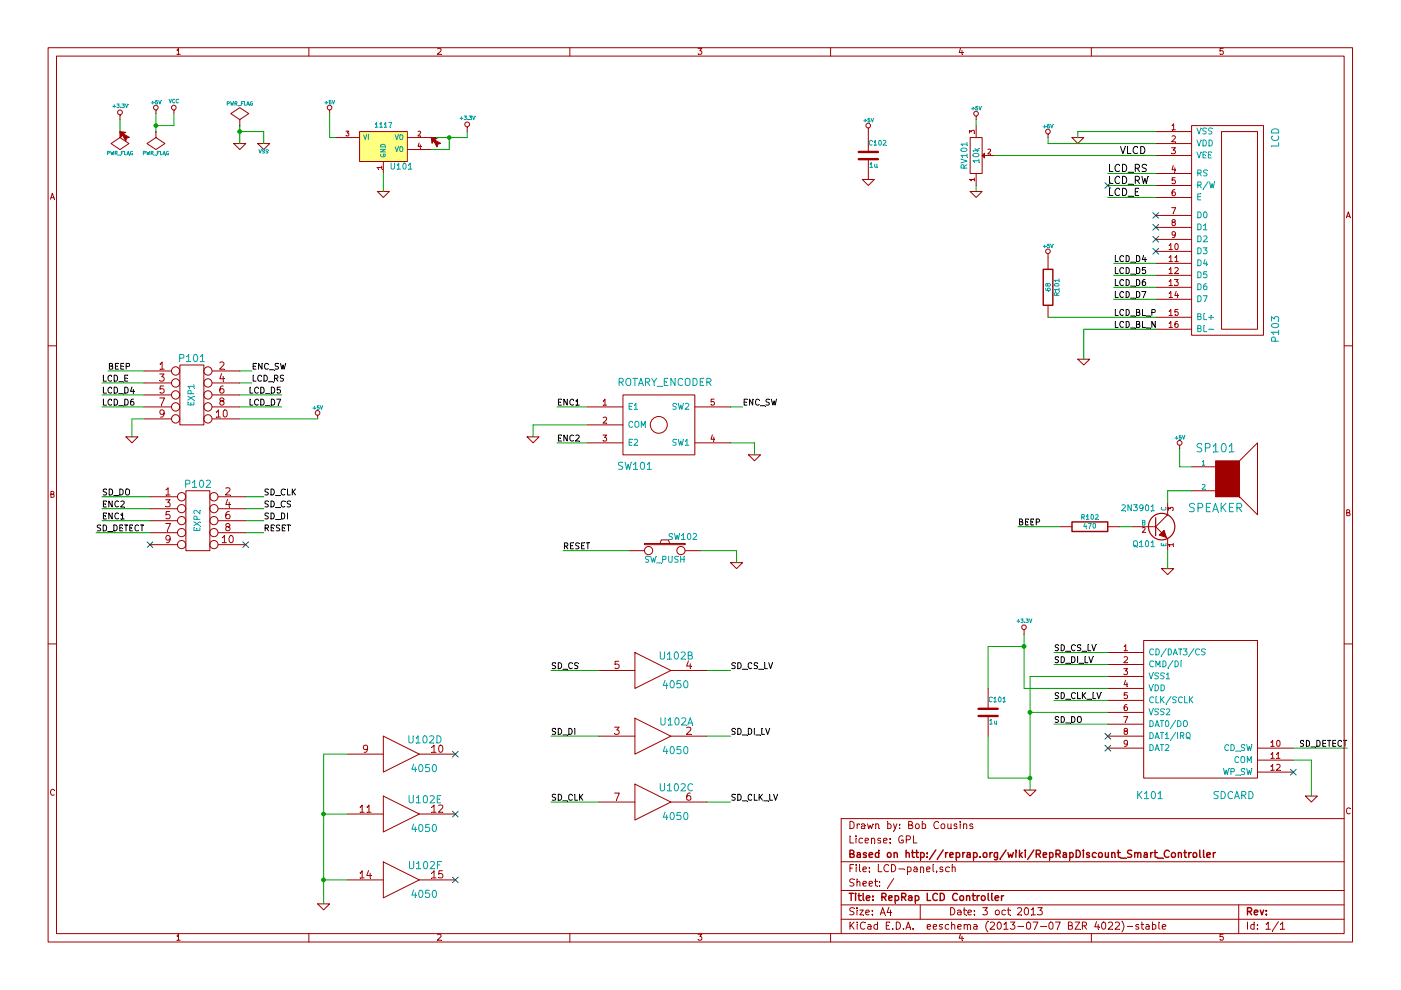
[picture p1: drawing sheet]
EESchema Schematic File Version 2
LIBS:power
LIBS:device
LIBS:transistors
LIBS:conn
LIBS:linear
LIBS:regul
LIBS:74xx
LIBS:cmos4000
LIBS:adc-dac
LIBS:memory
LIBS:xilinx
LIBS:special
LIBS:microcontrollers
LIBS:dsp
LIBS:microchip
LIBS:analog_switches
LIBS:motorola
LIBS:texas
LIBS:intel
LIBS:audio
LIBS:interface
LIBS:digital-audio
LIBS:philips
LIBS:display
LIBS:cypress
LIBS:siliconi
LIBS:opto
LIBS:atmel
LIBS:contrib
LIBS:valves
LIBS:RMC
LIBS:opendous
LIBS:w_connectors
LIBS:LCD-panel-cache
EELAYER 27 0
EELAYER END
$Descr A4 11693 8268
encoding utf-8
Sheet 1 1
Title "RepRap LCD Controller"
Date "3 oct 2013"
Rev ""
Comp "Based on http://reprap.org/wiki/RepRapDiscount_Smart_Controller"
Comment1 "License: GPL"
Comment2 "Drawn by: Bob Cousins"
Comment3 ""
Comment4 ""
$EndDescr
$Comp
L LCD P103
U 1 1
P 10200 1900
F 0 "P103" H 11050 2350 60  0000 C CNN
F 1 "LCD" H 9450 2350 60  0000 C CNN
F 2 "" H 10200 1900 60  0000 C CNN
F 3 "" H 10200 1900 60  0000 C CNN
	1    10200 1900
	0    1    1    0   
$EndComp
$Comp
L GND #PWR01
U 1 1
P 9000 1150
F 0 "#PWR01" H 9000 1150 30  0001 C CNN
F 1 "GND" H 9000 1080 30  0001 C CNN
F 2 "" H 9000 1150 60  0000 C CNN
F 3 "" H 9000 1150 60  0000 C CNN
	1    9000 1150
	1    0    0    -1  
$EndComp
$Comp
L +5V #PWR02
U 1 1
P 8750 1150
F 0 "#PWR02" H 8750 1240 20  0001 C CNN
F 1 "+5V" H 8750 1240 30  0000 C CNN
F 2 "" H 8750 1150 60  0000 C CNN
F 3 "" H 8750 1150 60  0000 C CNN
	1    8750 1150
	1    0    0    -1  
$EndComp
Text Label 9350 1300 0    60   ~ 0
VLCD
Text Label 9250 1450 0    60   ~ 0
LCD_RS
Text Label 9250 1550 0    60   ~ 0
LCD_RW
Text Label 9250 1650 0    60   ~ 0
LCD_E
Text Label 9300 2200 0    50   ~ 0
LCD_D4
Text Label 9300 2300 0    50   ~ 0
LCD_D5
Text Label 9300 2400 0    50   ~ 0
LCD_D6
Text Label 9300 2500 0    50   ~ 0
LCD_D7
Text Label 9300 2650 0    50   ~ 0
LCD_BL_P
Text Label 9300 2750 0    50   ~ 0
LCD_BL_N
NoConn ~ 9650 1800
NoConn ~ 9650 1900
NoConn ~ 9650 2000
NoConn ~ 9650 2100
$Comp
L GND #PWR03
U 1 1
P 9050 3000
F 0 "#PWR03" H 9050 3000 30  0001 C CNN
F 1 "GND" H 9050 2930 30  0001 C CNN
F 2 "" H 9050 3000 60  0000 C CNN
F 3 "" H 9050 3000 60  0000 C CNN
	1    9050 3000
	1    0    0    -1  
$EndComp
$Comp
L R R101
U 1 1
P 8750 2400
F 0 "R101" V 8830 2400 40  0000 C CNN
F 1 "68" V 8757 2401 40  0000 C CNN
F 2 "~" V 8680 2400 30  0000 C CNN
F 3 "~" H 8750 2400 30  0000 C CNN
	1    8750 2400
	1    0    0    -1  
$EndComp
$Comp
L +5V #PWR04
U 1 1
P 8750 2150
F 0 "#PWR04" H 8750 2240 20  0001 C CNN
F 1 "+5V" H 8750 2240 30  0000 C CNN
F 2 "" H 8750 2150 60  0000 C CNN
F 3 "" H 8750 2150 60  0000 C CNN
	1    8750 2150
	1    0    0    -1  
$EndComp
$Comp
L POT RV101
U 1 1
P 8150 1300
F 0 "RV101" H 8150 1200 50  0000 C CNN
F 1 "10k" H 8150 1300 50  0000 C CNN
F 2 "~" H 8150 1300 60  0000 C CNN
F 3 "~" H 8150 1300 60  0000 C CNN
	1    8150 1300
	0    1    -1   0   
$EndComp
$Comp
L +5V #PWR05
U 1 1
P 8150 1000
F 0 "#PWR05" H 8150 1090 20  0001 C CNN
F 1 "+5V" H 8150 1090 30  0000 C CNN
F 2 "" H 8150 1000 60  0000 C CNN
F 3 "" H 8150 1000 60  0000 C CNN
	1    8150 1000
	1    0    0    -1  
$EndComp
$Comp
L GND #PWR06
U 1 1
P 8150 1600
F 0 "#PWR06" H 8150 1600 30  0001 C CNN
F 1 "GND" H 8150 1530 30  0001 C CNN
F 2 "" H 8150 1600 60  0000 C CNN
F 3 "" H 8150 1600 60  0000 C CNN
	1    8150 1600
	1    0    0    -1  
$EndComp
$Comp
L SPEAKER SP101
U 1 1
P 10250 4000
F 0 "SP101" H 10150 4250 70  0000 C CNN
F 1 "SPEAKER" H 10150 3750 70  0000 C CNN
F 2 "~" H 10250 4000 60  0000 C CNN
F 3 "~" H 10250 4000 60  0000 C CNN
	1    10250 4000
	1    0    0    -1  
$EndComp
$Comp
L +5V #PWR07
U 1 1
P 9850 3750
F 0 "#PWR07" H 9850 3840 20  0001 C CNN
F 1 "+5V" H 9850 3840 30  0000 C CNN
F 2 "" H 9850 3750 60  0000 C CNN
F 3 "" H 9850 3750 60  0000 C CNN
	1    9850 3750
	1    0    0    -1  
$EndComp
$Comp
L NPN Q101
U 1 1
P 9650 4400
F 0 "Q101" H 9650 4250 50  0000 R CNN
F 1 "2N3901" H 9650 4550 50  0000 R CNN
F 2 "~" H 9650 4400 60  0000 C CNN
F 3 "~" H 9650 4400 60  0000 C CNN
	1    9650 4400
	1    0    0    -1  
$EndComp
$Comp
L GND #PWR08
U 1 1
P 9750 4750
F 0 "#PWR08" H 9750 4750 30  0001 C CNN
F 1 "GND" H 9750 4680 30  0001 C CNN
F 2 "" H 9750 4750 60  0000 C CNN
F 3 "" H 9750 4750 60  0000 C CNN
	1    9750 4750
	1    0    0    -1  
$EndComp
$Comp
L R R102
U 1 1
P 9100 4400
F 0 "R102" V 9180 4400 40  0000 C CNN
F 1 "470" V 9107 4401 40  0000 C CNN
F 2 "~" V 9030 4400 30  0000 C CNN
F 3 "~" H 9100 4400 30  0000 C CNN
	1    9100 4400
	0    -1   -1   0   
$EndComp
Text Label 8500 4400 0    50   ~ 0
BEEP
$Comp
L SDCARD K101
U 1 1
P 10000 5900
F 0 "K101" H 9600 5150 60  0000 C CNN
F 1 "SDCARD" H 10300 5150 60  0000 C CNN
F 2 "" H 10000 5900 60  0000 C CNN
F 3 "" H 10000 5900 60  0000 C CNN
	1    10000 5900
	1    0    0    -1  
$EndComp
$Comp
L ROTARY_ENCODER SW101
U 1 1
P 5500 3550
F 0 "SW101" H 5300 3200 60  0000 C CNN
F 1 "ROTARY_ENCODER" H 5550 3900 60  0000 C CNN
F 2 "" H 5350 3500 60  0000 C CNN
F 3 "" H 5350 3500 60  0000 C CNN
	1    5500 3550
	1    0    0    -1  
$EndComp
$Comp
L SW_PUSH SW102
U 1 1
P 5550 4600
F 0 "SW102" H 5700 4710 50  0000 C CNN
F 1 "SW_PUSH" H 5550 4520 50  0000 C CNN
F 2 "~" H 5550 4600 60  0000 C CNN
F 3 "~" H 5550 4600 60  0000 C CNN
	1    5550 4600
	1    0    0    -1  
$EndComp
$Comp
L GND #PWR09
U 1 1
P 6300 3800
F 0 "#PWR09" H 6300 3800 30  0001 C CNN
F 1 "GND" H 6300 3730 30  0001 C CNN
F 2 "" H 6300 3800 60  0000 C CNN
F 3 "" H 6300 3800 60  0000 C CNN
	1    6300 3800
	1    0    0    -1  
$EndComp
$Comp
L GND #PWR010
U 1 1
P 6150 4700
F 0 "#PWR010" H 6150 4700 30  0001 C CNN
F 1 "GND" H 6150 4630 30  0001 C CNN
F 2 "" H 6150 4700 60  0000 C CNN
F 3 "" H 6150 4700 60  0000 C CNN
	1    6150 4700
	1    0    0    -1  
$EndComp
$Comp
L GND #PWR011
U 1 1
P 4450 3650
F 0 "#PWR011" H 4450 3650 30  0001 C CNN
F 1 "GND" H 4450 3580 30  0001 C CNN
F 2 "" H 4450 3650 60  0000 C CNN
F 3 "" H 4450 3650 60  0000 C CNN
	1    4450 3650
	1    0    0    -1  
$EndComp
$Comp
L GND #PWR012
U 1 1
P 8600 6600
F 0 "#PWR012" H 8600 6600 30  0001 C CNN
F 1 "GND" H 8600 6530 30  0001 C CNN
F 2 "" H 8600 6600 60  0000 C CNN
F 3 "" H 8600 6600 60  0000 C CNN
	1    8600 6600
	1    0    0    -1  
$EndComp
$Comp
L +3.3V #PWR013
U 1 1
P 8550 5300
F 0 "#PWR013" H 8550 5260 30  0001 C CNN
F 1 "+3.3V" H 8550 5410 30  0000 C CNN
F 2 "" H 8550 5300 60  0000 C CNN
F 3 "" H 8550 5300 60  0000 C CNN
	1    8550 5300
	1    0    0    -1  
$EndComp
$Comp
L CONN_5X2 P101
U 1 1
P 1600 3300
F 0 "P101" H 1600 3600 60  0000 C CNN
F 1 "EXP1" V 1600 3300 50  0000 C CNN
F 2 "" H 1600 3300 60  0000 C CNN
F 3 "" H 1600 3300 60  0000 C CNN
	1    1600 3300
	1    0    0    -1  
$EndComp
$Comp
L CONN_5X2 P102
U 1 1
P 1650 4350
F 0 "P102" H 1650 4650 60  0000 C CNN
F 1 "EXP2" V 1650 4350 50  0000 C CNN
F 2 "" H 1650 4350 60  0000 C CNN
F 3 "" H 1650 4350 60  0000 C CNN
	1    1650 4350
	1    0    0    -1  
$EndComp
$Comp
L GND #PWR014
U 1 1
P 1100 3650
F 0 "#PWR014" H 1100 3650 30  0001 C CNN
F 1 "GND" H 1100 3580 30  0001 C CNN
F 2 "" H 1100 3650 60  0000 C CNN
F 3 "" H 1100 3650 60  0000 C CNN
	1    1100 3650
	1    0    0    -1  
$EndComp
Text Label 900  3100 0    50   ~ 0
BEEP
$Comp
L +5V #PWR015
U 1 1
P 2650 3500
F 0 "#PWR015" H 2650 3590 20  0001 C CNN
F 1 "+5V" H 2650 3590 30  0000 C CNN
F 2 "" H 2650 3500 60  0000 C CNN
F 3 "" H 2650 3500 60  0000 C CNN
	1    2650 3500
	1    0    0    -1  
$EndComp
Text Label 850  3300 0    50   ~ 0
LCD_D4
Text Label 2350 3300 2    50   ~ 0
LCD_D5
Text Label 850  3400 0    50   ~ 0
LCD_D6
Text Label 2350 3400 2    50   ~ 0
LCD_D7
Text Label 2100 3200 0    50   ~ 0
LCD_RS
Text Label 2100 3100 0    50   ~ 0
ENC_SW
Text Label 6200 3400 0    50   ~ 0
ENC_SW
Text Label 4650 3400 0    50   ~ 0
ENC1
Text Label 4650 3700 0    50   ~ 0
ENC2
Text Label 850  3200 0    50   ~ 0
LCD_E
Text Label 4700 4600 0    50   ~ 0
RESET
Text Label 8800 5450 0    50   ~ 0
SD_CS_LV
Text Label 8800 5550 0    50   ~ 0
SD_DI_LV
Text Label 8800 5850 0    50   ~ 0
SD_CLK_LV
Text Label 8800 6050 0    50   ~ 0
SD_DO
Text Label 11250 6250 2    50   ~ 0
SD_DETECT
NoConn ~ 9250 6150
NoConn ~ 9250 6250
Text Label 850  4150 0    50   ~ 0
SD_DO
Text Label 850  4250 0    50   ~ 0
ENC2
Text Label 850  4350 0    50   ~ 0
ENC1
Text Label 800  4450 0    50   ~ 0
SD_DETECT
Text Label 2200 4150 0    50   ~ 0
SD_CLK
Text Label 2200 4250 0    50   ~ 0
SD_CS
Text Label 2200 4350 0    50   ~ 0
SD_DI
Text Label 2200 4450 0    50   ~ 0
RESET
NoConn ~ 2050 4550
NoConn ~ 1250 4550
Wire Wire Line
	8300 1300 9650 1300
Wire Wire Line
	9650 1100 9000 1100
Wire Wire Line
	9000 1100 9000 1150
Wire Wire Line
	9650 1200 8750 1200
Wire Wire Line
	8750 1200 8750 1150
Wire Wire Line
	9050 2750 9650 2750
Wire Wire Line
	8750 2650 9650 2650
Wire Wire Line
	9300 2500 9650 2500
Wire Wire Line
	9650 2400 9300 2400
Wire Wire Line
	9300 2300 9650 2300
Wire Wire Line
	9650 2200 9300 2200
Wire Wire Line
	9650 1650 9250 1650
Wire Wire Line
	9250 1550 9650 1550
Wire Wire Line
	9650 1450 9250 1450
Wire Wire Line
	9050 2750 9050 3000
Wire Wire Line
	8150 1600 8150 1550
Wire Wire Line
	8150 1000 8150 1050
Wire Wire Line
	9950 3900 9850 3900
Wire Wire Line
	9850 3900 9850 3750
Wire Wire Line
	9750 4750 9750 4600
Wire Wire Line
	9950 4100 9750 4100
Wire Wire Line
	9750 4100 9750 4200
Wire Wire Line
	9450 4400 9350 4400
Wire Wire Line
	8500 4400 8850 4400
Wire Wire Line
	8550 5750 9250 5750
Wire Wire Line
	8550 5300 8550 5750
Wire Wire Line
	9250 5950 8600 5950
Wire Wire Line
	8600 5650 8600 6600
Wire Wire Line
	9250 5650 8600 5650
Connection ~ 8600 5950
Wire Wire Line
	6100 3700 6300 3700
Wire Wire Line
	6300 3700 6300 3800
Wire Wire Line
	4900 3550 4450 3550
Wire Wire Line
	4450 3550 4450 3650
Wire Wire Line
	2650 3500 2000 3500
Wire Wire Line
	2350 3400 2000 3400
Wire Wire Line
	1200 3400 850  3400
Wire Wire Line
	2350 3300 2000 3300
Wire Wire Line
	1200 3300 850  3300
Wire Wire Line
	6200 3400 6100 3400
Wire Wire Line
	4650 3700 4900 3700
Wire Wire Line
	4650 3400 4900 3400
Wire Wire Line
	1200 3500 1100 3500
Wire Wire Line
	1100 3500 1100 3650
Wire Wire Line
	1200 3100 900  3100
Wire Wire Line
	850  3200 1200 3200
Wire Wire Line
	2100 3200 2000 3200
Wire Wire Line
	2000 3100 2100 3100
Wire Wire Line
	4700 4600 5250 4600
Wire Wire Line
	5850 4600 6150 4600
Wire Wire Line
	6150 4600 6150 4700
Wire Wire Line
	11250 6250 10800 6250
Wire Wire Line
	9250 6050 8800 6050
Wire Wire Line
	8800 5850 9250 5850
Wire Wire Line
	9250 5550 8800 5550
Wire Wire Line
	8800 5450 9250 5450
Wire Wire Line
	800  4450 1250 4450
Wire Wire Line
	1250 4350 850  4350
Wire Wire Line
	850  4250 1250 4250
Wire Wire Line
	1250 4150 850  4150
Wire Wire Line
	2050 4150 2200 4150
Wire Wire Line
	2050 4250 2200 4250
Wire Wire Line
	2050 4350 2200 4350
Wire Wire Line
	2200 4450 2050 4450
$Comp
L +5V #PWR016
U 1 1
P 1300 950
F 0 "#PWR016" H 1300 1040 20  0001 C CNN
F 1 "+5V" H 1300 1040 30  0000 C CNN
F 2 "" H 1300 950 60  0000 C CNN
F 3 "" H 1300 950 60  0000 C CNN
	1    1300 950 
	1    0    0    -1  
$EndComp
$Comp
L GND #PWR017
U 1 1
P 2000 1200
F 0 "#PWR017" H 2000 1200 30  0001 C CNN
F 1 "GND" H 2000 1130 30  0001 C CNN
F 2 "" H 2000 1200 60  0000 C CNN
F 3 "" H 2000 1200 60  0000 C CNN
	1    2000 1200
	1    0    0    -1  
$EndComp
$Comp
L +3.3V #PWR018
U 1 1
P 1000 1000
F 0 "#PWR018" H 1000 960 30  0001 C CNN
F 1 "+3.3V" H 1000 1110 30  0000 C CNN
F 2 "" H 1000 1000 60  0000 C CNN
F 3 "" H 1000 1000 60  0000 C CNN
	1    1000 1000
	1    0    0    -1  
$EndComp
$Comp
L PWR_FLAG #FLG019
U 1 1
P 2000 1050
F 0 "#FLG019" H 2000 1145 30  0001 C CNN
F 1 "PWR_FLAG" H 2000 1230 30  0000 C CNN
F 2 "" H 2000 1050 60  0000 C CNN
F 3 "" H 2000 1050 60  0000 C CNN
	1    2000 1050
	1    0    0    -1  
$EndComp
$Comp
L PWR_FLAG #FLG020
U 1 1
P 1000 1100
F 0 "#FLG020" H 1000 1195 30  0001 C CNN
F 1 "PWR_FLAG" H 1000 1280 30  0000 C CNN
F 2 "" H 1000 1100 60  0000 C CNN
F 3 "" H 1000 1100 60  0000 C CNN
	1    1000 1100
	-1   0    0    1   
$EndComp
$Comp
L PWR_FLAG #FLG021
U 1 1
P 1300 1100
F 0 "#FLG021" H 1300 1195 30  0001 C CNN
F 1 "PWR_FLAG" H 1300 1280 30  0000 C CNN
F 2 "" H 1300 1100 60  0000 C CNN
F 3 "" H 1300 1100 60  0000 C CNN
	1    1300 1100
	-1   0    0    1   
$EndComp
Wire Wire Line
	1300 1100 1300 950 
Wire Wire Line
	1000 1000 1000 1100
Wire Wire Line
	2000 1050 2000 1200
NoConn ~ 9250 1550
$Comp
L 1117 U101
U 1 1
P 3200 1200
F 0 "U101" H 3350 1004 50  0000 C CNN
F 1 "1117" H 3200 1350 40  0000 C CNN
F 2 "" H 3200 1200 60  0000 C CNN
F 3 "" H 3200 1200 60  0000 C CNN
	1    3200 1200
	1    0    0    -1  
$EndComp
$Comp
L +3.3V #PWR022
U 1 1
P 3900 1100
F 0 "#PWR022" H 3900 1060 30  0001 C CNN
F 1 "+3.3V" H 3900 1210 30  0000 C CNN
F 2 "" H 3900 1100 60  0000 C CNN
F 3 "" H 3900 1100 60  0000 C CNN
	1    3900 1100
	1    0    0    -1  
$EndComp
$Comp
L +5V #PWR023
U 1 1
P 2750 950
F 0 "#PWR023" H 2750 1040 20  0001 C CNN
F 1 "+5V" H 2750 1040 30  0000 C CNN
F 2 "" H 2750 950 60  0000 C CNN
F 3 "" H 2750 950 60  0000 C CNN
	1    2750 950 
	1    0    0    -1  
$EndComp
$Comp
L GND #PWR024
U 1 1
P 3200 1600
F 0 "#PWR024" H 3200 1600 30  0001 C CNN
F 1 "GND" H 3200 1530 30  0001 C CNN
F 2 "" H 3200 1600 60  0000 C CNN
F 3 "" H 3200 1600 60  0000 C CNN
	1    3200 1600
	1    0    0    -1  
$EndComp
Wire Wire Line
	3200 1600 3200 1450
Wire Wire Line
	3600 1150 3900 1150
Wire Wire Line
	3900 1150 3900 1100
Wire Wire Line
	3600 1250 3750 1250
Wire Wire Line
	3750 1250 3750 1150
Connection ~ 3750 1150
Wire Wire Line
	2800 1150 2750 1150
Wire Wire Line
	2750 1150 2750 950 
$Comp
L C C101
U 1 1
P 8250 5950
F 0 "C101" H 8250 6050 40  0000 L CNN
F 1 "1u" H 8256 5865 40  0000 L CNN
F 2 "~" H 8288 5800 30  0000 C CNN
F 3 "~" H 8250 5950 60  0000 C CNN
	1    8250 5950
	1    0    0    -1  
$EndComp
Wire Wire Line
	8550 5400 8250 5400
Wire Wire Line
	8250 5400 8250 5750
Connection ~ 8550 5400
Wire Wire Line
	8250 6150 8250 6500
Wire Wire Line
	8250 6500 8600 6500
Connection ~ 8600 6500
$Comp
L C C102
U 1 1
P 7250 1300
F 0 "C102" H 7250 1400 40  0000 L CNN
F 1 "1u" H 7256 1215 40  0000 L CNN
F 2 "~" H 7288 1150 30  0000 C CNN
F 3 "~" H 7250 1300 60  0000 C CNN
	1    7250 1300
	1    0    0    -1  
$EndComp
$Comp
L GND #PWR025
U 1 1
P 7250 1500
F 0 "#PWR025" H 7250 1500 30  0001 C CNN
F 1 "GND" H 7250 1430 30  0001 C CNN
F 2 "" H 7250 1500 60  0000 C CNN
F 3 "" H 7250 1500 60  0000 C CNN
	1    7250 1500
	1    0    0    -1  
$EndComp
$Comp
L +5V #PWR026
U 1 1
P 7250 1100
F 0 "#PWR026" H 7250 1190 20  0001 C CNN
F 1 "+5V" H 7250 1190 30  0000 C CNN
F 2 "" H 7250 1100 60  0000 C CNN
F 3 "" H 7250 1100 60  0000 C CNN
	1    7250 1100
	1    0    0    -1  
$EndComp
$Comp
L 4050 U102
U 2 1
P 5450 5600
F 0 "U102" H 5645 5715 60  0000 C CNN
F 1 "4050" H 5640 5475 60  0000 C CNN
F 2 "" H 5450 5600 60  0000 C CNN
F 3 "" H 5450 5600 60  0000 C CNN
	2    5450 5600
	1    0    0    -1  
$EndComp
$Comp
L 4050 U102
U 3 1
P 5450 6700
F 0 "U102" H 5645 6815 60  0000 C CNN
F 1 "4050" H 5640 6575 60  0000 C CNN
F 2 "" H 5450 6700 60  0000 C CNN
F 3 "" H 5450 6700 60  0000 C CNN
	3    5450 6700
	1    0    0    -1  
$EndComp
$Comp
L 4050 U102
U 1 1
P 5450 6150
F 0 "U102" H 5645 6265 60  0000 C CNN
F 1 "4050" H 5640 6025 60  0000 C CNN
F 2 "" H 5450 6150 60  0000 C CNN
F 3 "" H 5450 6150 60  0000 C CNN
	1    5450 6150
	1    0    0    -1  
$EndComp
$Comp
L 4050 U102
U 4 1
P 3350 6300
F 0 "U102" H 3545 6415 60  0000 C CNN
F 1 "4050" H 3540 6175 60  0000 C CNN
F 2 "" H 3350 6300 60  0000 C CNN
F 3 "" H 3350 6300 60  0000 C CNN
	4    3350 6300
	1    0    0    -1  
$EndComp
$Comp
L 4050 U102
U 5 1
P 3350 6800
F 0 "U102" H 3545 6915 60  0000 C CNN
F 1 "4050" H 3540 6675 60  0000 C CNN
F 2 "" H 3350 6800 60  0000 C CNN
F 3 "" H 3350 6800 60  0000 C CNN
	5    3350 6800
	1    0    0    -1  
$EndComp
$Comp
L 4050 U102
U 6 1
P 3350 7350
F 0 "U102" H 3545 7465 60  0000 C CNN
F 1 "4050" H 3540 7225 60  0000 C CNN
F 2 "" H 3350 7350 60  0000 C CNN
F 3 "" H 3350 7350 60  0000 C CNN
	6    3350 7350
	1    0    0    -1  
$EndComp
$Comp
L GND #PWR027
U 1 1
P 2700 7550
F 0 "#PWR027" H 2700 7550 30  0001 C CNN
F 1 "GND" H 2700 7480 30  0001 C CNN
F 2 "" H 2700 7550 60  0000 C CNN
F 3 "" H 2700 7550 60  0000 C CNN
	1    2700 7550
	1    0    0    -1  
$EndComp
Wire Wire Line
	2700 6300 2700 7550
Wire Wire Line
	2900 7350 2700 7350
Wire Wire Line
	2900 6800 2700 6800
Connection ~ 2700 7350
Wire Wire Line
	2900 6300 2700 6300
Connection ~ 2700 6800
Text Label 4600 5600 0    50   ~ 0
SD_CS
Text Label 4600 6700 0    50   ~ 0
SD_CLK
Text Label 4600 6150 0    50   ~ 0
SD_DI
Wire Wire Line
	4600 5600 5000 5600
Wire Wire Line
	5000 6700 4600 6700
Wire Wire Line
	4600 6150 5000 6150
Text Label 6100 5600 0    50   ~ 0
SD_CS_LV
Text Label 6100 6150 0    50   ~ 0
SD_DI_LV
Text Label 6100 6700 0    50   ~ 0
SD_CLK_LV
Wire Wire Line
	5900 5600 6100 5600
Wire Wire Line
	6100 6700 5900 6700
Wire Wire Line
	5900 6150 6100 6150
NoConn ~ 3800 6300
NoConn ~ 3800 6800
NoConn ~ 3800 7350
$Comp
L VSS #PWR028
U 1 1
P 2200 1200
F 0 "#PWR028" H 2200 1200 30  0001 C CNN
F 1 "VSS" H 2200 1130 30  0000 C CNN
F 2 "" H 2200 1200 60  0000 C CNN
F 3 "" H 2200 1200 60  0000 C CNN
	1    2200 1200
	1    0    0    -1  
$EndComp
Wire Wire Line
	2200 1200 2200 1100
Wire Wire Line
	2200 1100 2000 1100
Connection ~ 2000 1100
$Comp
L VCC #PWR029
U 1 1
P 1450 950
F 0 "#PWR029" H 1450 1050 30  0001 C CNN
F 1 "VCC" H 1450 1050 30  0000 C CNN
F 2 "" H 1450 950 60  0000 C CNN
F 3 "" H 1450 950 60  0000 C CNN
	1    1450 950 
	1    0    0    -1  
$EndComp
Wire Wire Line
	1450 950  1450 1050
Wire Wire Line
	1450 1050 1300 1050
Connection ~ 1300 1050
NoConn ~ 10800 6450
$Comp
L GND #PWR030
U 1 1
P 10950 6650
F 0 "#PWR030" H 10950 6650 30  0001 C CNN
F 1 "GND" H 10950 6580 30  0001 C CNN
F 2 "" H 10950 6650 60  0000 C CNN
F 3 "" H 10950 6650 60  0000 C CNN
	1    10950 6650
	1    0    0    -1  
$EndComp
Wire Wire Line
	10800 6350 10950 6350
Wire Wire Line
	10950 6350 10950 6650
$EndSCHEMATC
